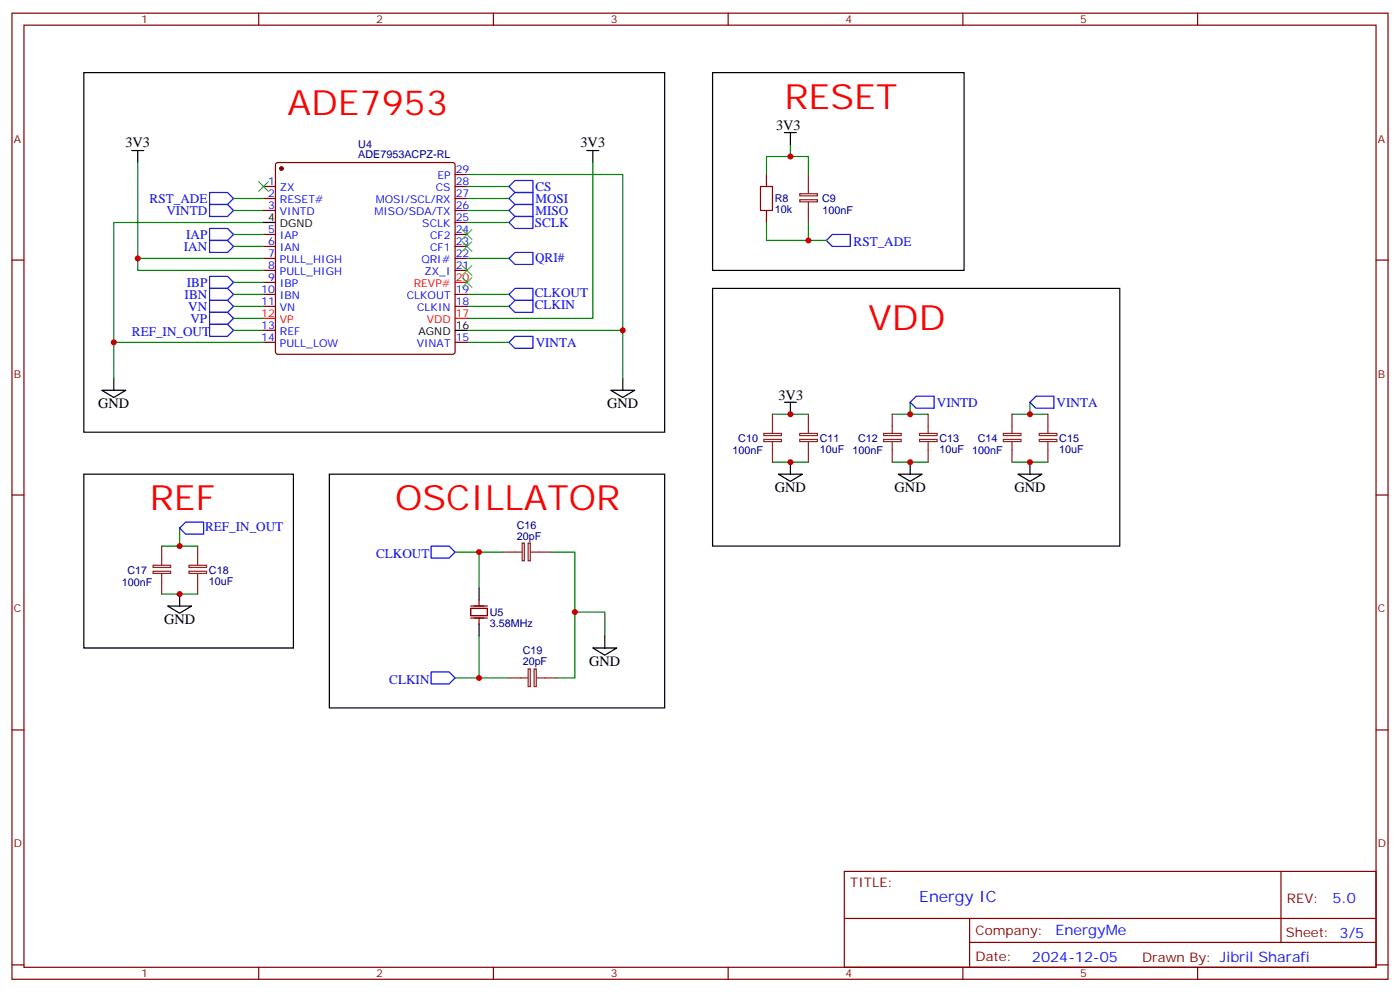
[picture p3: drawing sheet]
<svg xmlns="http://www.w3.org/2000/svg" width="412mm" height="292mm" viewBox="0 0 412 292" stroke-linecap="round" stroke-linejoin="round" font-family="sans-serif">
<g fill="none" stroke="#00f" stroke-width=".35">
<path d="M61.7 56.7h5.3l1.8 1.7-1.8 1.8h-5.3zM149.9 58.4l1.8-1.7h5.3v3.5h-5.3zM149.9 54.9l1.8-1.8h5.3v3.6h-5.3zM61.7 60.2h5.3l1.8 1.7-1.8 1.8h-5.3zM61.7 67.2h5.3l1.8 1.8-1.8 1.8h-5.3zM61.7 70.8h5.3l1.8 1.7-1.8 1.8h-5.3zM149.9 61.9l1.8-1.7h5.3v3.5h-5.3zM149.9 65.5l1.8-1.8h5.3v3.5h-5.3zM149.9 76.1l1.8-1.8h5.3v3.5h-5.3zM243.4 70.8l1.8-1.8h5.3v3.5h-5.3zM61.7 95.5h5.3l1.8 1.7-1.8 1.8h-5.3zM61.7 91.9h5.3l1.8 1.8-1.8 1.8h-5.3z"/>
<path d="M61.7 88.4h5.3l1.8 1.8-1.8 1.7h-5.3zM61.7 84.9h5.3l1.8 1.7-1.8 1.8h-5.3zM61.7 81.4h5.3l1.8 1.7-1.8 1.8h-5.3zM149.9 90.2l1.8-1.8h5.3v3.5h-5.3zM151.7 84.9h5.3v3.5h-5.3l-1.8-1.8zM149.9 100.8l1.8-1.8h5.3v3.5h-5.3zM268.1 118.4l1.8-1.8h5.3v3.6h-5.3zM303.4 118.4l1.8-1.8h5.2v3.6h-5.2zM52.9 155.4l1.8-1.7h5.3v3.5h-5.3zM127 160.7h5.3l1.8 1.8-1.8 1.8h-5.3zM127 197.8h5.3l1.8 1.7-1.8 1.8h-5.3z"/>
</g>
<g fill="none" stroke="#000" stroke-width=".35">
<path d="M24.7 21.4h171.1v105.8h-171.1zM209.9 21.4h74.1v58.2h-74.1zM231.1 39h3.5M232.8 39v3.5M38.8 44.3h3.5M40.6 44.3v3.5M172.9 44.3h3.5M174.6 44.3v3.5M77.6 65.5h3.5M134.1 97.2h3.5M209.9 84.9h119.9v75.8h-119.9zM30 114.9h7l-3.5 2.1z"/>
<path d="M33.5 111.3v3.6M179.9 114.9h7.1l-3.6 2.1zM183.4 111.3v3.6M231.1 118.4h3.5M232.8 118.4v3.5M24.7 139.6h61.7v51.1h-61.7zM97 139.6h98.8v68.8h-98.8zM229.3 139.6h7.1l-3.6 2.1zM232.8 136v3.6M264.6 139.6h7l-3.5 2.1zM268.1 136v3.6M299.9 139.6h7l-3.5 2.1z"/>
<path d="M303.4 136v3.6M49.4 178.4h7l-3.5 2.1zM52.9 174.8v3.6M141.1 173.1v3.5M141.1 183.7v3.5M174.6 190.7h7.1l-3.5 2.1zM178.2 187.2v3.5"/>
</g>
<g fill="none" stroke="#008700" stroke-width=".35">
<path d="M40.6 47.8v28.3h37M68.8 58.4h8.8M137.6 51.4h45.8v59.9M137.6 58.4h12.3M137.6 54.9h12.3M174.6 47.8v45.9h-37M225.8 51.4v-5.3h12.3v5.3M232.8 42.5v3.6M40.6 76.1v3.5h37M68.8 61.9h8.8M68.8 72.5h8.8M68.8 69h8.8"/>
<path d="M77.6 65.5h-44.1v45.8M137.6 61.9h12.3M137.6 76.1h12.3M137.6 65.5h12.3M225.8 65.5v5.3h12.3v-5.3M238.1 70.8h5.3M68.8 86.6h8.8M68.8 90.2h8.8M68.8 97.2h8.8M68.8 93.7h8.8M68.8 83.1h8.8M137.6 86.6h12.3"/>
<path d="M137.6 90.2h12.3M137.6 97.2h45.8M33.5 100.8h44.1M137.6 100.8h12.3M268.1 118.4v3.5M303.4 118.4v3.5M227.5 121.9h10.6M227.5 136h10.6M262.8 121.9h10.6M262.8 136h10.6M298.1 121.9h10.6M298.1 136h10.6"/>
<path d="M52.9 155.4v5.3M47.6 174.8h10.6M47.6 160.7h10.6M134.1 162.5h7v10.6M141.1 162.5h7.1M162.3 162.5h7v37h-5.3M141.1 187.2v12.3h-7M141.1 199.5h8.8M169.3 180.1h8.9v7.1"/>
</g>
<g fill="none" stroke="#870000" stroke-width=".35">
<path d="M3.5 3.9h405.4v284.3h-405.4zM7.1 7.4h398.2v277.3h-398.2zM76.2 3.9v3.5M145.3 3.9v3.5M214.5 3.9v3.5M283.6 3.9v3.5M352.8 3.9v3.5M77.6 54.9h3.5M77.6 58.4h3.5M81.4 48l.4-.2h51.5l.5 .2 .3 .5v55.1l-.3 .5-.5 .2h-51.5l-.5-.3-.2-.4v-55.1zM134.1 54.9h3.5M134.1 58.4h3.5"/>
<path d="M134.1 51.4h3.5M225.8 51.4v3.5M3.5 76.5h3.6M77.6 61.9h3.5M77.6 69h3.5M77.6 72.5h3.5M77.6 76.1h3.5M77.6 79.6h3.5M134.1 61.9h3.5M134.1 69h3.5M134.1 72.5h3.5M134.1 76.1h3.5"/>
<path d="M134.1 79.6h3.5M134.1 65.5h3.5M225.8 61.9v3.6M405.3 76.5h3.6M77.6 83.1h3.5M77.6 86.6h3.5M77.6 90.2h3.5M77.6 97.2h3.5M134.1 86.6h3.5M134.1 90.2h3.5M77.6 100.8h3.5M134.1 100.8h3.5"/>
<path d="M3.5 145.7h3.6M405.3 145.7h3.6M138.6 179.1h5v2.1h-5zM138.6 178.4h5M141.1 176.6v1.8M138.6 181.9h5M141.1 181.9v1.8M3.5 214.8h3.6M405.3 214.8h3.6M248.7 256.5h156.6v28.2h-156.6zM377.3 256.5v20.9M248.7 270.3h156.5"/>
<path d="M285.6 277.4h119.6M285.6 270.3v14.1M3.5 284h3.6M76.2 284.7v3.5M145.3 284.7v3.5M214.5 284.7v3.5M283.6 284.7v3.5M352.8 284.7v3.5M405.3 284h3.6"/>
</g>
<circle cx="82.9" cy="49.6" r=".53" fill="#870000" stroke="#870000" stroke-width=".35"/>
<path d="M77.6 93.7h3.5M134.1 93.7h3.5M134.1 83.1h3.5" fill="none" stroke="#f00" stroke-width=".35"/>
<path d="M76.2 53.5l2.8 2.8M79 53.5l-2.8 2.8M136.2 67.6l2.8 2.8M136.2 71.1l2.8 2.8M136.2 78.2l2.8 2.8M139 67.6l-2.8 2.8M139 71.1l-2.8 2.8M139 78.2l-2.8 2.8M136.2 81.7l2.8 2.8M139 81.7l-2.8 2.8" fill="none" stroke="#3c3" stroke-width=".35"/>
<g fill="none" stroke="#8c2424" stroke-width=".35">
<path d="M235.6 58.8h5.2v.6h-5.2zM235.6 57h5.2v.6h-5.2zM238.1 51.4v5.6M238.1 59.5v6M225 129.3h5.2v.7h-5.2zM225 127.6h5.2v.6h-5.2zM227.5 121.9v5.7M227.5 130v6M235.6 129.3h5.2v.7h-5.2zM235.6 127.6h5.2v.6h-5.2zM238.1 121.9v5.7M238.1 130v6"/>
<path d="M260.3 129.3h5.2v.7h-5.2zM260.3 127.6h5.2v.6h-5.2zM262.8 121.9v5.7M262.8 130v6M270.9 129.3h5.1v.7h-5.1zM270.9 127.6h5.1v.6h-5.1zM273.4 121.9v5.7M273.4 130v6M295.6 129.3h5.1v.7h-5.1zM295.6 127.6h5.1v.6h-5.1zM298.1 121.9v5.7M298.1 130v6"/>
<path d="M306.1 129.3h5.2v.7h-5.2zM306.1 127.6h5.2v.6h-5.2zM308.7 121.9v5.7M308.7 130v6M153.8 159.8h.6v5.2h-.6zM155.6 159.8h.6v5.2h-.6zM45.1 168.1h5.2v.7h-5.2zM45.1 166.4h5.2v.6h-5.2zM47.6 160.7v5.7M47.6 168.8v6M55.7 168.1h5.2v.7h-5.2zM55.7 166.4h5.2v.6h-5.2z"/>
<path d="M58.2 160.7v5.7M58.2 168.8v6M148.2 162.5h5.6M156.3 162.5h6M149.9 199.5h5.7M155.6 196.9h.6v5.2h-.6zM157.3 196.9h.7v5.2h-.7zM158 199.5h6"/>
</g>
<path d="M224 54.9h3.5v7h-3.5z" fill="none" stroke="#a10000" stroke-width=".35"/>
<g fill="#c00">
<circle cx="141.1" cy="162.5" r=".88"/>
<circle cx="141.1" cy="199.5" r=".88"/>
<circle cx="52.9" cy="174.8" r=".88"/>
<circle cx="52.9" cy="160.7" r=".88"/>
<circle cx="169.3" cy="180.1" r=".88"/>
<circle cx="232.8" cy="46.1" r=".88"/>
<circle cx="232.8" cy="121.9" r=".88"/>
<circle cx="303.4" cy="121.9" r=".88"/>
<circle cx="268.1" cy="121.9" r=".88"/>
<circle cx="303.4" cy="136" r=".88"/>
<circle cx="268.1" cy="136" r=".88"/>
<circle cx="232.8" cy="136" r=".88"/>
<circle cx="238.1" cy="70.8" r=".88"/>
<circle cx="33.5" cy="100.8" r=".88"/>
<circle cx="183.4" cy="97.2" r=".88"/>
<circle cx="40.6" cy="76.1" r=".88"/>
</g>
<g font-size="10.2" fill="#f00">
<text x="84.7" y="33.7">ADE7953</text>
<text x="231.1" y="32">RESET</text>
<text x="255.8" y="97.2">VDD</text>
<text x="44.1" y="150.1">REF</text>
<text x="116.4" y="150.1">OSCILLATOR</text>
</g>
<text font-size="4.6" fill="#00f" x="270.8" y="265.5">Energy IC</text>
<g font-size="4.2">
<text x="228.6" y="38.3">3V3</text>
<text x="36.9" y="43.1">3V3</text>
<text x="171" y="43.3">3V3</text>
<text x="229.3" y="117.7">3V3</text>
<text x="28.9" y="120.2">GND</text>
<text x="178.9" y="120.2">GND</text>
<text x="228.2" y="144.9">GND</text>
<text x="263.5" y="144.9">GND</text>
<text x="298.8" y="144.9">GND</text>
<text x="48.3" y="183.7">GND</text>
<text x="173.6" y="196">GND</text>
</g>
<g font-size="4.2" fill="#00f">
<text x="392.5" y="265.7">5.0</text>
<text x="310.9" y="275.3">EnergyMe</text>
<text x="304" y="283.1">2024-12-05</text>
</g>
<g font-size="3.9" fill="#00f">
<text x="44.1" y="59.7">RST_ADE</text>
<text x="157.7" y="59.6">MOSI</text>
<text x="157.7" y="56.1">CS</text>
<text x="49" y="63.2">VINTD</text>
<text x="157.7" y="63.1">MISO</text>
<text x="54.8" y="70.3">IAP</text>
<text x="157.6" y="66.7">SCLK</text>
<text x="54.2" y="73.8">IAN</text>
<text x="157.6" y="77.3">QRI#</text>
<text x="251.4" y="72.3">RST_ADE</text>
<text x="54.4" y="87.9">IBN</text>
<text x="55.1" y="84.4">IBP</text>
<text x="157.5" y="87.4">CLKOUT</text>
<text x="55.4" y="91.4">VN</text>
<text x="56.1" y="95">VP</text>
<text x="157.5" y="90.9">CLKIN</text>
<text x="38.8" y="99">REF_IN_OUT</text>
<text x="157.8" y="102.1">VINTA</text>
<text x="276" y="119.7">VINTD</text>
<text x="311.2" y="119.7">VINTA</text>
<text x="60.4" y="156.2">REF_IN_OUT</text>
<text x="110.8" y="164.3">CLKOUT</text>
<text x="114.7" y="201.3">CLKIN</text>
</g>
<g font-size="3.9" fill="#800">
<text x="250.5" y="261.1">TITLE:</text>
<text x="379.1" y="265.7">REV:</text>
<text x="287.4" y="275.3">Company:</text>
<text x="378.7" y="275.9">Sheet: 3/5</text>
<text x="287.4" y="282.9">Date:</text>
<text x="336.4" y="283">Drawn By: Jibril Sharafi</text>
</g>
<g font-size="3.2" fill="#800">
<text x="41.6" y="6.9">1</text>
<text x="110.8" y="6.9">2</text>
<text x="179.9" y="6.9">3</text>
<text x="249.1" y="6.9">4</text>
<text x="318.2" y="6.9">5</text>
<text x="4.1" y="42">A</text>
<text x="405.9" y="42">A</text>
<text x="4.1" y="111.1">B</text>
<text x="405.9" y="111.1">B</text>
<text x="4.1" y="180.3">C</text>
<text x="405.9" y="180.3">C</text>
<text x="4.1" y="249.4">D</text>
<text x="405.9" y="249.4">D</text>
<text x="41.6" y="287.7">1</text>
<text x="110.8" y="287.7">2</text>
<text x="179.9" y="287.7">3</text>
<text x="249.1" y="287.7">4</text>
<text x="318.2" y="287.7">5</text>
</g>
<g font-size="3.2" fill="#000080">
<text x="105.5" y="46.6">ADE7953ACPZ-RL</text>
<text x="105.5" y="43.5">U4</text>
<text x="228.2" y="59.6">R8</text>
<text x="242.2" y="59.5">C9</text>
<text x="228.2" y="62.7">10k</text>
<text x="242.3" y="63.1">100nF</text>
<text x="217.5" y="130.1">C10</text>
<text x="241.5" y="130.2">C11</text>
<text x="252.7" y="130.1">C12</text>
<text x="276.8" y="130.2">C13</text>
<text x="288" y="130.1">C14</text>
<text x="312" y="130.2">C15</text>
<text x="215.8" y="133.6">100nF</text>
<text x="241.5" y="133.3">10uF</text>
<text x="251.1" y="133.6">100nF</text>
<text x="276.8" y="133.3">10uF</text>
<text x="286.4" y="133.6">100nF</text>
<text x="312" y="133.3">10uF</text>
<text x="152.2" y="155.6">C16</text>
<text x="152.2" y="158.8">20pF</text>
<text x="35.9" y="172.4">100nF</text>
<text x="37.5" y="168.9">C17</text>
<text x="61.6" y="172.1">10uF</text>
<text x="61.6" y="169">C18</text>
<text x="144.3" y="184.4">3.58MHz</text>
<text x="144.3" y="181.3">U5</text>
<text x="154" y="195.8">20pF</text>
<text x="154" y="192.6">C19</text>
</g>
<g font-size="3.2" fill="#00f">
<text x="128.8" y="52.8">EP</text>
<text x="134.2" y="51">29</text>
<text x="78.9" y="54.5">1</text>
<text x="78.9" y="58.1">2</text>
<text x="82.4" y="56.3">ZX</text>
<text x="82.4" y="59.8">RESET#</text>
<text x="110.7" y="59.8">MOSI/SCL/RX</text>
<text x="128.4" y="56.3">CS</text>
<text x="134.2" y="58.1">27</text>
<text x="134.2" y="54.5">28</text>
<text x="78.9" y="61.6">3</text>
<text x="82.4" y="63.4">VINTD</text>
<text x="110.3" y="63.4">MISO/SDA/TX</text>
<text x="134.2" y="65.1">25</text>
<text x="134.2" y="61.6">26</text>
<text x="78.9" y="68.7">5</text>
<text x="82.4" y="70.4">IAP</text>
<text x="124.4" y="66.9">SCLK</text>
<text x="126.7" y="70.4">CF2</text>
<text x="134.2" y="68.7">24</text>
<text x="78.9" y="72.2">6</text>
<text x="78.9" y="75.7">7</text>
<text x="82.4" y="73.9">IAN</text>
<text x="82.4" y="77.5">PULL_HIGH</text>
<text x="124.1" y="77.5">QRI#</text>
<text x="126.7" y="73.9">CF1</text>
<text x="134.2" y="75.7">22</text>
<text x="134.2" y="72.2">23</text>
<text x="78.9" y="79.2">8</text>
<text x="78.9" y="82.8">9</text>
<text x="82.4" y="81">PULL_HIGH</text>
<text x="125.1" y="81">ZX_I</text>
<text x="134.2" y="79.2">21</text>
<text x="76.9" y="86.3">10</text>
<text x="76.9" y="89.8">11</text>
<text x="82.4" y="84.5">IBP</text>
<text x="82.4" y="88.1">IBN</text>
<text x="119.8" y="88.1">CLKOUT</text>
<text x="134.2" y="89.8">18</text>
<text x="134.2" y="86.3">19</text>
<text x="82.4" y="91.6">VN</text>
<text x="122.9" y="91.6">CLKIN</text>
<text x="76.9" y="96.9">13</text>
<text x="76.9" y="100.4">14</text>
<text x="82.4" y="98.6">REF</text>
<text x="134.2" y="100.4">15</text>
<text x="82.4" y="102.2">PULL_LOW</text>
<text x="122.7" y="102.2">VINAT</text>
</g>
<g font-size="3.2">
<text x="78.9" y="65.1">4</text>
<text x="82.4" y="66.9">DGND</text>
<text x="123.3" y="98.6">AGND</text>
<text x="134.2" y="96.9">16</text>
</g>
<g font-size="3.2" fill="#f00">
<text x="134.2" y="82.8">20</text>
<text x="121.9" y="84.5">REVP#</text>
<text x="76.9" y="93.3">12</text>
<text x="82.4" y="95.1">VP</text>
<text x="125.7" y="95.1">VDD</text>
<text x="134.2" y="93.3">17</text>
</g>
</svg>
